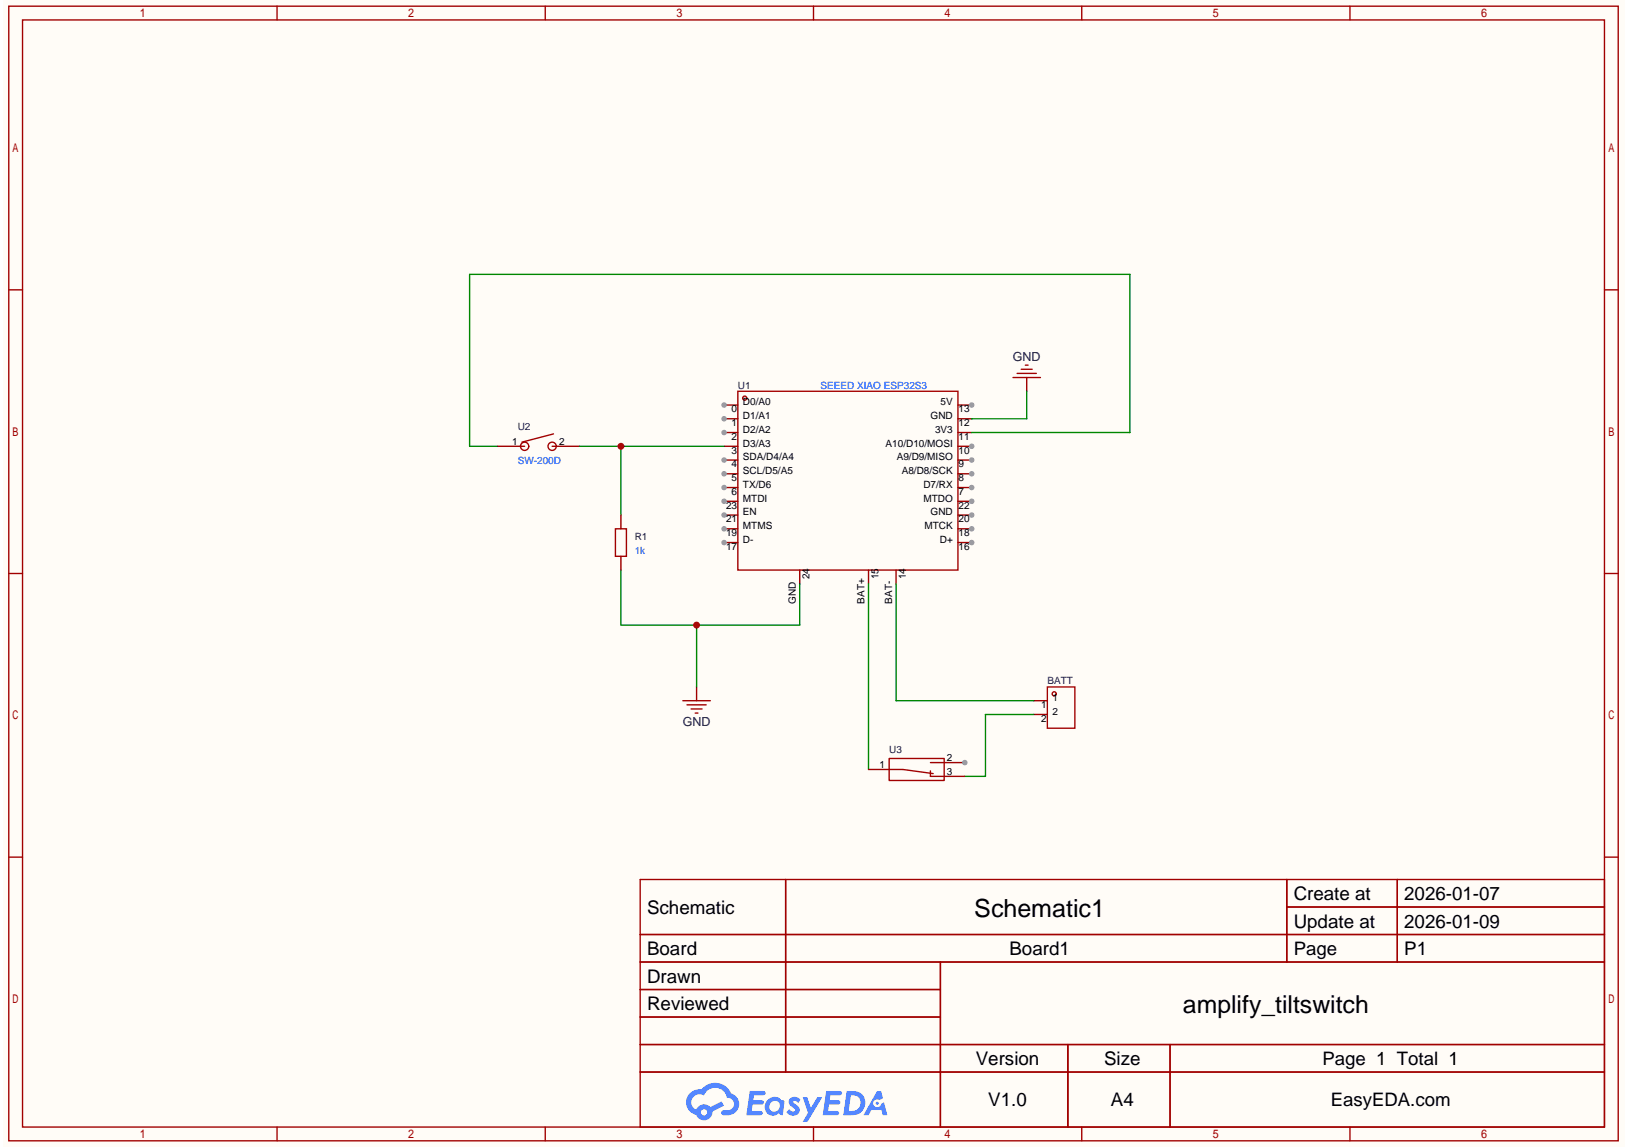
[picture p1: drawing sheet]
<svg xmlns="http://www.w3.org/2000/svg" width="297mm" height="210mm" viewBox="0 0 297 210" stroke-linecap="round" stroke-linejoin="round" font-family="sans-serif">
<path d="M.5 0h296.2v209.5h-296.2z" fill="#fffcf7"/>
<g fill="none" stroke="#a10000" stroke-width=".25">
<path d="M1.6 1.1h294v207.3h-294zM4.1 3.6h289v202.3h-289zM50.6 1.1v2.5M99.6 1.1v2.5M148.6 1.1v2.5M197.6 1.1v2.5M246.6 1.1v2.5M1.6 53h2.5M293.1 53h2.5M1.6 104.8h2.5M293.1 104.8h2.5M1.6 156.6h2.5"/>
<path d="M293.1 156.6h2.5M116.9 160.7h176.2v45.2h-176.2zM116.9 170.7h176.2M116.9 175.8h176.2M143.5 160.7v35.2M171.8 175.8v30.1M235 160.7v15.1M235 165.7h58.1M255.2 160.7v15.1M116.9 180.8h54.9M116.9 190.8h176.2M116.9 185.8h54.9"/>
<path d="M116.9 195.9h176.2M195 190.8v15.1M213.7 190.8v15.1M50.6 205.9v2.5M99.6 205.9v2.5M148.6 205.9v2.5M197.6 205.9v2.5M246.6 205.9v2.5"/>
</g>
<g fill="#5487ff">
<path d="M144.4 200.6a1.29 1.29 0 0 1 1.8 .3l-.4 .6a.54 .54 0 0 0-.9-.2l.1 .2a1.56 1.56 0 0 1 1.1 1.6 1.41 1.41 0 0 1-2.5 .1l.5-.6a.63 .63 0 0 0 .5 .5 .63 .63 0 0 0 .7-.3l-.2-.2a1.58 1.58 0 0 1-1-1.5z"/>
<path d="M146.6 200.5h.8l.7 1.9 1.2-1.9h.9l-2.7 4.4h-.9l1-1.6z"/>
<path d="M137 199.3h1.6a1.29 1.29 0 0 1 1.2 .2 .39 .39 0 0 1-.4 .6h-1.7l-.1 .9h1.6a.39 .39 0 0 1 .3 .4 .39 .39 0 0 1-.4 .4h-1.6l-.2 1.2h.8a1.22 1.22 0 0 1 1.2 .2 .39 .39 0 0 1-.4 .5h-2.6z"/>
<path d="M150.9 199.3h1.6a1.3 1.3 0 0 1 1.3 .2 .39 .39 0 0 1-.4 .6h-1.7l-.2 .9h1.7a.39 .39 0 0 1 .3 .4 .39 .39 0 0 1-.4 .4h-1.7l-.1 1.2h.8a1.22 1.22 0 0 1 1.1 .2 .39 .39 0 0 1-.3 .5h-2.6z"/>
<path d="M160.2 199.3h.7l.4 1.3-.7 .4a.74 .74 0 0 0-1.1 .3 .74 .74 0 0 0 .5 1 .74 .74 0 0 0 1-.6l.5-.3 .6 2.3h-.9l-.2-.9h-1.8l-.6 .9h-.9z"/>
<path d="M154.7 199.3l-.7 4.4h1.5a2.25 2.25 0 0 0 2.6-2.2 2.25 2.25 0 0 0-2.7-2.2zM155.4 200.1a1.48 1.48 0 0 1 1.8 1.5 1.48 1.48 0 0 1-1.9 1.4h-.3z"/>
<path d="M140.1 201a1.57 1.57 0 0 0-.2 2.2 1.57 1.57 0 0 0 2.1 .3l.2-.1 .4 .3h.4l.3-2.4-.2-.3h-.4a1.58 1.58 0 0 0-2.6 0zM140.8 201.4a.97 .97 0 0 1 1.6 .3 .97 .97 0 0 1-.8 1.4 .93 .93 0 0 1-1.1-.5 .93 .93 0 0 1 .3-1.2z"/>
<path d="M126 199.7a2.34 2.34 0 0 0 1.2 4 1.53 1.53 0 0 0 1.7 1 1.53 1.53 0 0 0 1.2-1.6l2.2-1.1-.5-.8-2.1 1.1a1.55 1.55 0 0 0-2.5 .4 1.48 1.48 0 0 1-.8-2.1 1.48 1.48 0 0 1 2.2-.5 2.2 2.2 0 0 1 2.3-1.4 2.2 2.2 0 0 1 1.9 1.9 1.15 1.15 0 0 1 1.3 1 1.15 1.15 0 0 1-1.1 1.2h-.7a.46 .46 0 0 0-.6 .4 .46 .46 0 0 0 .5 .6 2.2 2.2 0 0 0 2.2-.7 2.2 2.2 0 0 0 .4-2.3 2.13 2.13 0 0 0-1.3-1.1 3.2 3.2 0 0 0-5.4-.7l-1.1 .1zM128 203.2a.6 .6 0 0 1 1.2 0 .6 .6 0 0 1-1.2 0z"/>
<circle cx="160.2" cy="201.6" r=".28"/>
</g>
<g fill="none" stroke="#a10000" stroke-width=".25">
<path d="M134.8 71.5h40.2v32.6h-40.2z"/>
<circle cx="136" cy="72.7" r=".38"/>
</g>
<path d="M132.3 74h2.5" fill="none" stroke="#870000" stroke-width=".25"/>
<circle cx="132.3" cy="74" r=".5" fill="#999"/>
<path d="M132.3 76.5h2.5" fill="none" stroke="#870000" stroke-width=".25"/>
<circle cx="132.3" cy="76.5" r=".5" fill="#999"/>
<path d="M132.3 79h2.5" fill="none" stroke="#870000" stroke-width=".25"/>
<circle cx="132.3" cy="79" r=".5" fill="#999"/>
<path d="M132.3 81.5h2.5M132.3 84h2.5" fill="none" stroke="#870000" stroke-width=".25"/>
<circle cx="132.3" cy="84" r=".5" fill="#999"/>
<path d="M132.3 86.6h2.5" fill="none" stroke="#870000" stroke-width=".25"/>
<circle cx="132.3" cy="86.6" r=".5" fill="#999"/>
<path d="M132.3 89.1h2.5" fill="none" stroke="#870000" stroke-width=".25"/>
<circle cx="132.3" cy="89.1" r=".5" fill="#999"/>
<path d="M175 89.1h2.5" fill="none" stroke="#870000" stroke-width=".25"/>
<circle cx="177.5" cy="89.1" r=".5" fill="#999"/>
<path d="M175 86.6h2.5" fill="none" stroke="#870000" stroke-width=".25"/>
<circle cx="177.5" cy="86.6" r=".5" fill="#999"/>
<path d="M175 84h2.5" fill="none" stroke="#870000" stroke-width=".25"/>
<circle cx="177.5" cy="84" r=".5" fill="#999"/>
<path d="M175 81.5h2.5" fill="none" stroke="#870000" stroke-width=".25"/>
<circle cx="177.5" cy="81.5" r=".5" fill="#999"/>
<path d="M175 79h2.5M175 76.5h2.5M175 74h2.5" fill="none" stroke="#870000" stroke-width=".25"/>
<circle cx="177.5" cy="74" r=".5" fill="#999"/>
<path d="M132.3 91.6h2.5" fill="none" stroke="#870000" stroke-width=".25"/>
<circle cx="132.3" cy="91.6" r=".5" fill="#999"/>
<path d="M175 91.6h2.5" fill="none" stroke="#870000" stroke-width=".25"/>
<circle cx="177.5" cy="91.6" r=".5" fill="#999"/>
<path d="M175 94.1h2.5" fill="none" stroke="#870000" stroke-width=".25"/>
<circle cx="177.5" cy="94.1" r=".5" fill="#999"/>
<path d="M175 96.6h2.5" fill="none" stroke="#870000" stroke-width=".25"/>
<circle cx="177.5" cy="96.6" r=".5" fill="#999"/>
<path d="M175 99.1h2.5" fill="none" stroke="#870000" stroke-width=".25"/>
<circle cx="177.5" cy="99.1" r=".5" fill="#999"/>
<path d="M132.3 94.1h2.5M146.1 104.1v2.6" fill="none" stroke="#870000" stroke-width=".25"/>
<circle cx="132.3" cy="94.1" r=".5" fill="#999"/>
<path d="M132.3 96.6h2.5" fill="none" stroke="#870000" stroke-width=".25"/>
<circle cx="132.3" cy="96.6" r=".5" fill="#999"/>
<path d="M132.3 99.1h2.5" fill="none" stroke="#870000" stroke-width=".25"/>
<circle cx="132.3" cy="99.1" r=".5" fill="#999"/>
<path d="M90.8 81.5h5M100.9 81.5h5M158.6 104.1v2.6M163.7 104.1v2.6M127.2 125.5v2.5" fill="none" stroke="#870000" stroke-width=".25"/>
<g fill="none" stroke="#a10000" stroke-width=".25">
<path d="M101.1 79.3l-5.8 1.5M124.7 128h5M125.5 128.8h3.5M126.2 129.5h2M127 130.3h.5"/>
<circle cx="95.8" cy="81.5" r=".75"/>
<circle cx="100.9" cy="81.5" r=".75"/>
</g>
<path d="M105.9 81.5h26.4M113.4 81.5v12.6" fill="none" stroke="#008700" stroke-width=".25"/>
<circle cx="113.4" cy="81.5" r=".63" fill="#c00"/>
<path d="M113.4 104.1v10.1h32.7v-7.5M127.2 114.2v11.3" fill="none" stroke="#008700" stroke-width=".25"/>
<circle cx="127.2" cy="114.2" r=".63" fill="#c00"/>
<g fill="none" stroke="#a10000" stroke-width=".25">
<path d="M185 69h5M185.8 68.2h3.5M186.5 67.5h2M187.3 66.7h.5M112.4 96.6h2v5h-2zM191.3 125.5h5v7.5h-5z"/>
<circle cx="192.6" cy="126.8" r=".38"/>
</g>
<path d="M187.5 69v2.5M113.4 94.1v2.5M113.4 101.6v2.5M169.9 139.3h6.3M188.8 128h2.5M188.8 130.5h2.5M158.6 140.6h6.3M169.9 141.8h6.3" fill="none" stroke="#870000" stroke-width=".25"/>
<path d="M177.5 79h28.9v-28.9h-120.6v31.4h5M187.5 71.5v5h-10M158.6 106.7v33.9M163.7 106.7v21.3h25.1M188.8 130.5h-8.8v11.3h-3.8" fill="none" stroke="#008700" stroke-width=".25"/>
<circle cx="176.2" cy="139.3" r=".5" fill="#999"/>
<path d="M162.4 138.6h10.1v4h-10.1zM164.9 140.6l5.5 .7M169.9 140.8v1" fill="none" stroke="#a10000" stroke-width=".25"/>
<text font-size="4.6" x="178" y="167.5">Schematic1</text>
<text font-size="4.5" x="216.1" y="185.1">amplify_tiltswitch</text>
<g font-size="3.4">
<text x="118.2" y="167">Schematic</text>
<text x="236.3" y="164.4">Create at</text>
<text x="256.5" y="164.4">2026-01-07</text>
<text x="236.3" y="169.5">Update at</text>
<text x="256.5" y="169.5">2026-01-09</text>
<text x="118.2" y="174.5">Board</text>
<text x="118.2" y="179.5">Drawn</text>
<text x="184.4" y="174.5">Board1</text>
<text x="236.3" y="174.5">Page</text>
<text x="256.5" y="174.5">P1</text>
<text x="118.2" y="184.5">Reviewed</text>
<text x="178.2" y="194.6">Version</text>
<text x="201.7" y="194.6">Size</text>
<text x="241.6" y="194.6">Page 1 Total 1</text>
<text x="180.5" y="202.1">V1.0</text>
<text x="202.9" y="202.1">A4</text>
<text x="243.1" y="202.1">EasyEDA.com</text>
</g>
<g font-size="2.3" fill="#000080">
<text x="185" y="66">GND</text>
<text x="124.7" y="132.6">GND</text>
</g>
<g font-size="1.8" fill="#000080">
<text x="134.8" y="71">U1</text>
<text x="94.6" y="78.6">U2</text>
<text x="115.9" y="98.7">R1</text>
<text x="191.3" y="125">BATT</text>
<text x="162.4" y="137.6">U3</text>
</g>
<g font-size="1.8" fill="#00f">
<text x="149.8" y="71">SEEED XIAO ESP32S3</text>
<text x="94.6" y="84.8">SW-200D</text>
<text x="115.9" y="101.2">1k</text>
</g>
<g font-size="1.8">
<text x="133.6" y="75.3">0</text>
<text x="133.6" y="77.8">1</text>
<text x="135.7" y="74.1">D0/A0</text>
<text x="135.7" y="76.6">D1/A1</text>
<text x="170" y="76.6">GND</text>
<text x="171.8" y="74.1">5V</text>
<text x="175.1" y="77.8">12</text>
<text x="175.1" y="75.3">13</text>
<text x="93.6" y="81.3">1</text>
<text x="102.1" y="81.3">2</text>
<text x="133.6" y="80.3">2</text>
<text x="133.6" y="82.9">3</text>
<text x="135.7" y="79.1">D2/A2</text>
<text x="135.7" y="81.6">D3/A3</text>
<text x="161.8" y="81.6">A10/D10/MOSI</text>
<text x="170.8" y="79.1">3V3</text>
<text x="175.1" y="82.9">10</text>
<text x="175.1" y="80.3">11</text>
<text x="133.6" y="85.4">4</text>
<text x="133.6" y="87.9">5</text>
<text x="135.7" y="84.1">SDA/D4/A4</text>
<text x="135.7" y="86.6">SCL/D5/A5</text>
<text x="135.7" y="89.1">TX/D6</text>
<text x="163.8" y="84.1">A9/D9/MISO</text>
<text x="164.7" y="86.6">A8/D8/SCK</text>
<text x="168.7" y="89.1">D7/RX</text>
<text x="175.1" y="87.9">8</text>
<text x="175.1" y="85.4">9</text>
<text x="132.6" y="92.9">23</text>
<text x="132.6" y="95.4">21</text>
<text x="133.6" y="90.4">6</text>
<text x="135.7" y="91.7">MTDI</text>
<text x="135.7" y="94.2">EN</text>
<text x="168.7" y="91.7">MTDO</text>
<text x="170" y="94.2">GND</text>
<text x="175.1" y="90.4">7</text>
<text x="175.1" y="92.9">22</text>
<text x="175.1" y="95.4">20</text>
<text x="132.6" y="97.9">19</text>
<text x="132.6" y="100.4">17</text>
<text x="135.7" y="96.7">MTMS</text>
<text x="135.7" y="99.2">D-</text>
<text x="168.9" y="96.7">MTCK</text>
<text x="171.7" y="99.2">D+</text>
<text x="175.1" y="97.9">18</text>
<text x="175.1" y="100.4">16</text>
<text x="147.9" y="105.8" transform="rotate(-90 147.9 105.8)">24</text>
<text x="160.4" y="105.8" transform="rotate(-90 160.4 105.8)">15</text>
<text x="165.5" y="105.8" transform="rotate(-90 165.5 105.8)">14</text>
<text x="145.4" y="110.3" transform="rotate(-90 145.4 110.3)">GND</text>
<text x="157.9" y="110.3" transform="rotate(-90 157.9 110.3)">BAT+</text>
<text x="163" y="110.3" transform="rotate(-90 163 110.3)">BAT-</text>
<text x="190.2" y="129.3">1</text>
<text x="190.2" y="131.9">2</text>
<text x="192.2" y="128.1">1</text>
<text x="192.2" y="130.6">2</text>
<text x="160.6" y="140.2">1</text>
<text x="173" y="141.5">3</text>
<text x="173" y="139">2</text>
</g>
</svg>
